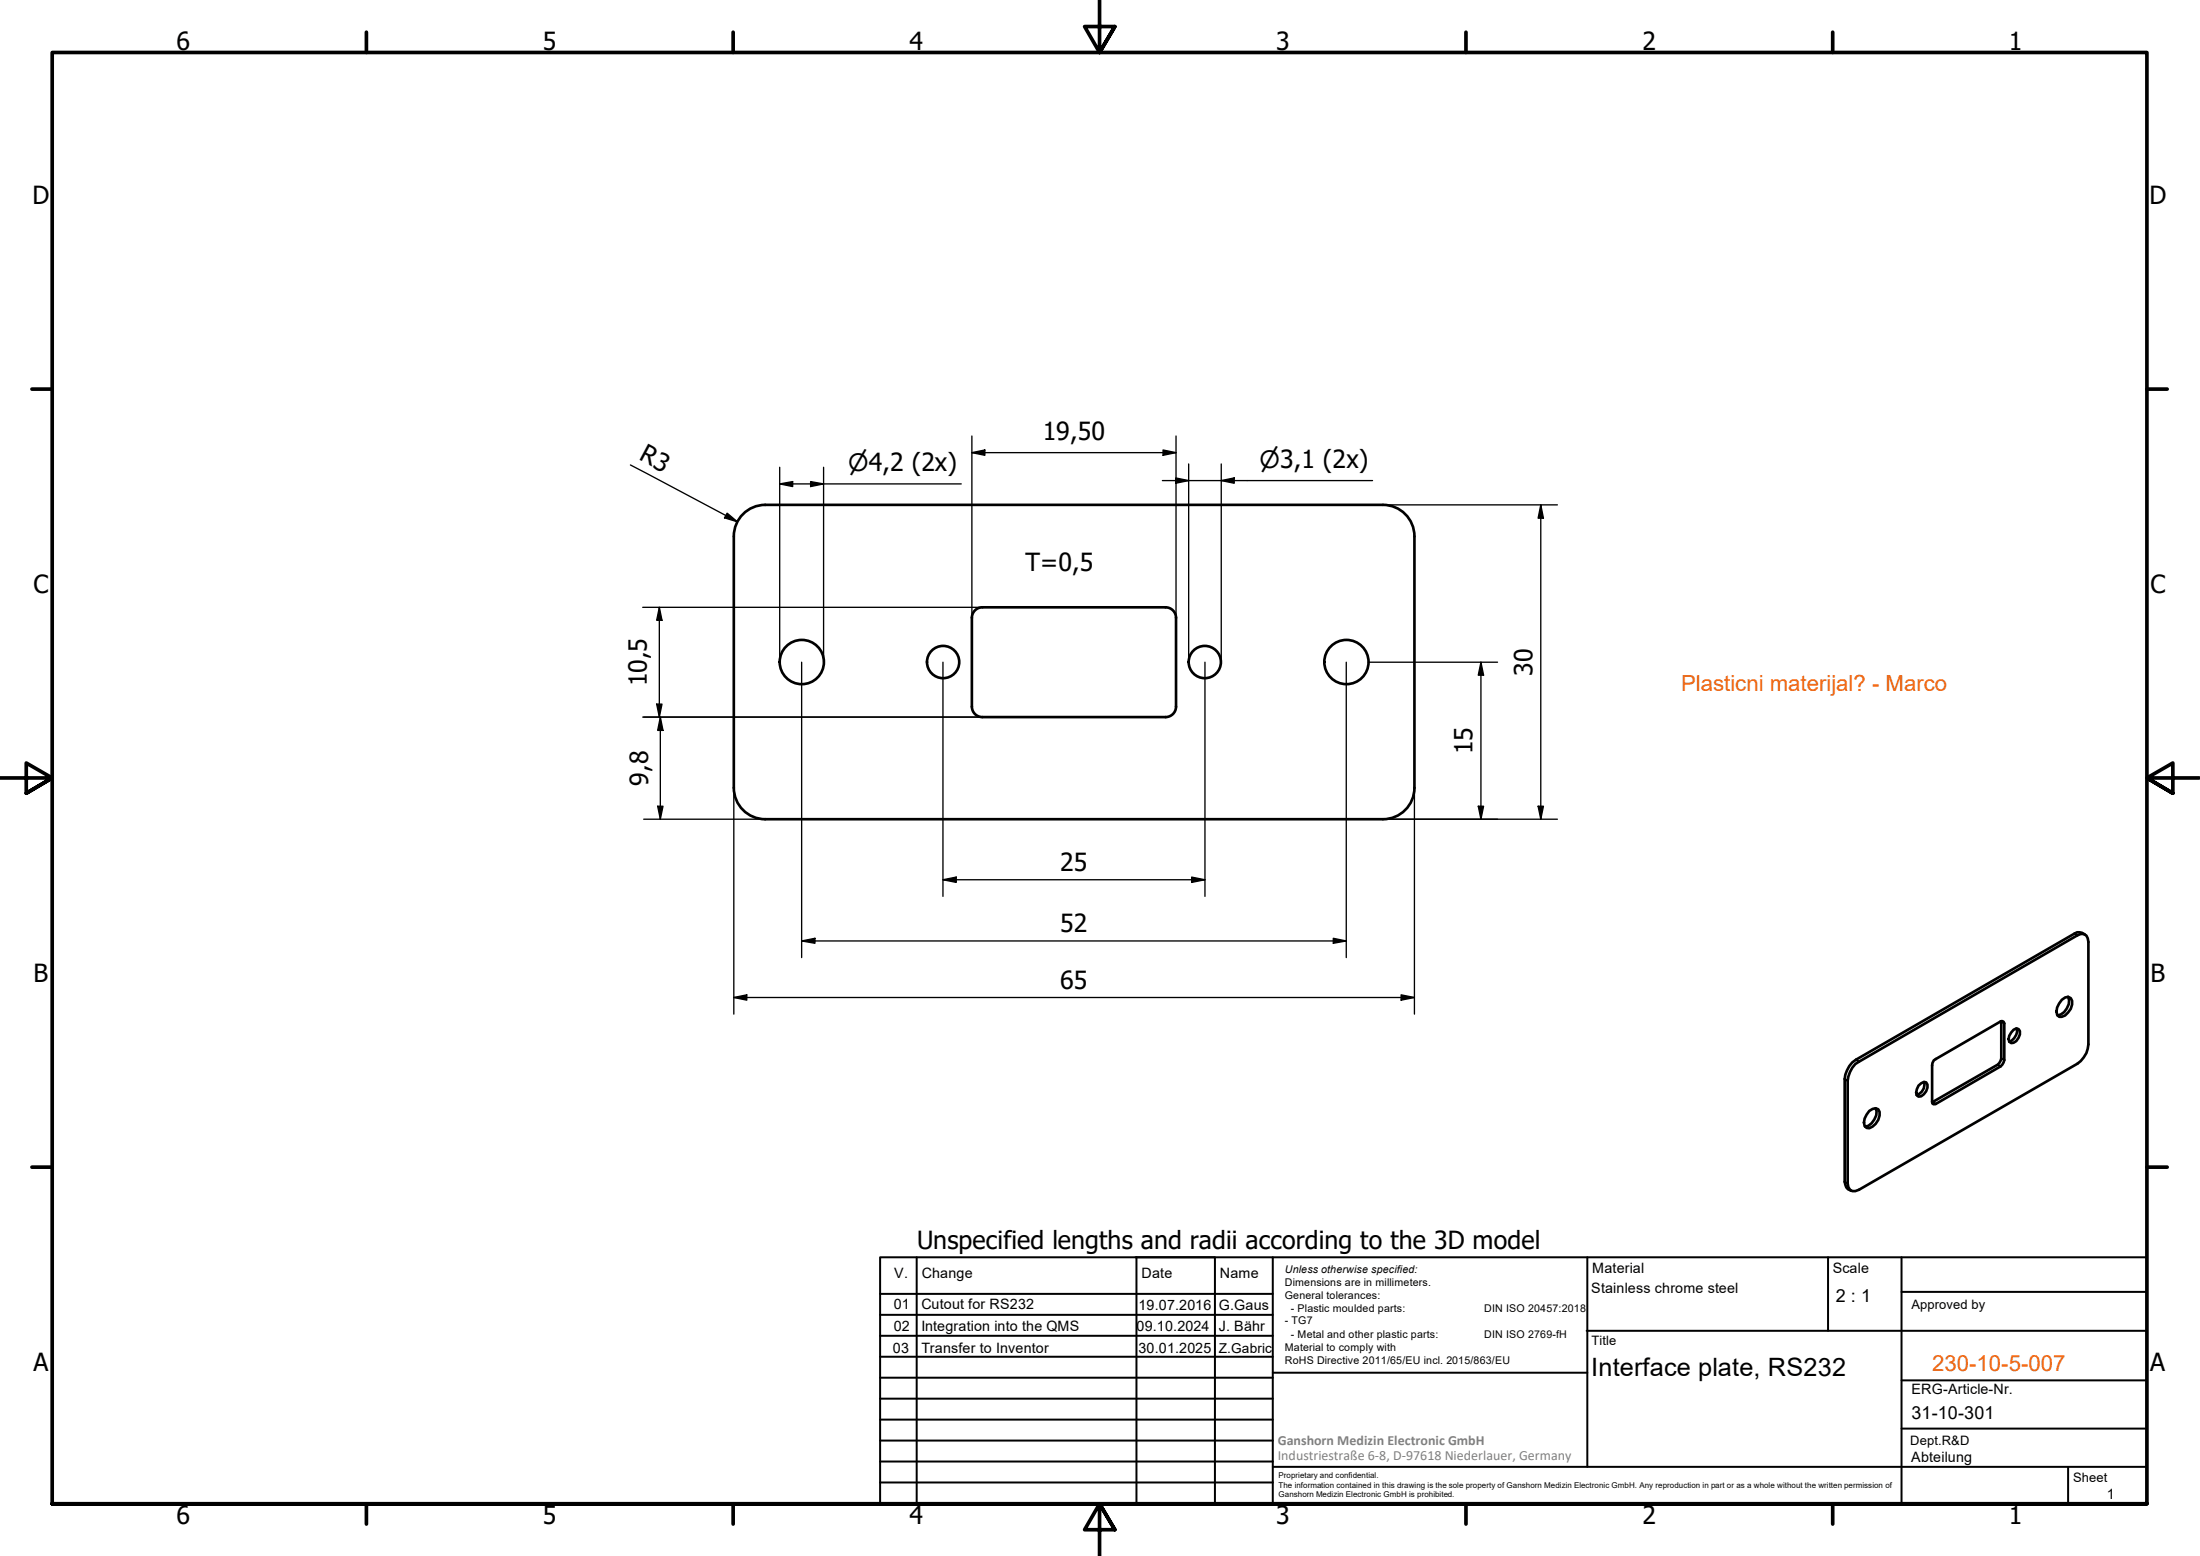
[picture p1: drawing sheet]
<svg xmlns="http://www.w3.org/2000/svg" width="420mm" height="297mm" viewBox="0 0 420 297" stroke-linecap="round" stroke-linejoin="round" font-family="sans-serif">
<!-- layer: Visible (ISO) -->
<g fill="none" stroke="#000" stroke-width=".51">
<path d="M146.1 96.4h118M146.1 96.4a6 6 0 0 0-6 6M264.1 96.4a6 6 0 0 1 6 6M140.1 102.4v48a6 6 0 0 0 6 6M185.6 117.9v17M187.6 115.9a2 2 0 0 0-2 2M187.6 115.9h35M222.6 115.9a2 2 0 0 1 2 2M224.6 117.9v17M270.1 102.4v48a6 6 0 0 1-6 6M185.6 134.9a2 2 0 0 0 2 2M187.6 136.9h35"/>
<path d="M224.6 134.9a2 2 0 0 1-2 2M146.1 156.4h118M398.2 178.4a1.67 1.67 0 0 0-2-.2l-41.7 24.1a4.7 4.7 0 0 0-2.2 3.7v19.6a1.7 1.7 0 0 0 1.2 1.7M382.2 194.9v7.1l-.4 .9-.3 .3-12.5 7.2M384.6 196.6l.5-.3 .4 .2a1.78 1.78 0 0 1-.9 2.6h-.5l-.4-.2a2.08 2.08 0 0 1 .9-2.3zM385.1 196.3a2.17 2.17 0 0 1-1.4 2.6M393.8 190.9l.6-.5 .6-.1 .5 .2a2.23 2.23 0 0 1-.5 2.8l-.6 .6-.6 .2h-.5a1.8 1.8 0 0 1 0-2.5zM395 190.3a2.82 2.82 0 0 1-2.1 3.6M354.3 203.1l42.4-24.6a1.29 1.29 0 0 1 1.6-.1 1.29 1.29 0 0 1 .5 1.4v19.6a4.6 4.6 0 0 1-2.1 3.7l-41.7 24-.7 .3a1.25 1.25 0 0 1-1.4-1.5v-19.6a5.5 5.5 0 0 1 1.4-3.2zM357 212.1l.6-.4 .6-.1 .5 .2a2.48 2.48 0 0 1-1.1 3.3l-.6 .3-.5-.1a1.8 1.8 0 0 1 0-2.5zM358.2 211.6a2.53 2.53 0 0 1-.8 2.8l-.6 .5-.6 .2M366.4 207.2l1-.6h.5a1.89 1.89 0 0 1-1.5 2.7l-.3-.2-.1-.5z"/>
<path d="M367.5 206.6a2.04 2.04 0 0 1-1.5 2.4M369.3 202.4l12.8-7.4 .3-.1 .3 .2 .1 .3v7l-.4 .8-.3 .4-12.4 7.1-.4 .1-.2-.1-.1-.4v-6.9z"/>
<circle cx="153.1" cy="126.4" r="4.2"/>
<circle cx="180.1" cy="126.4" r="3.1"/>
<circle cx="230.1" cy="126.4" r="3.1"/>
<circle cx="257.1" cy="126.4" r="4.2"/>
</g>
<!-- layer: Visible Narrow (ISO) -->
<path d="M396.2 178.2l.5 .3M382.2 195.1l.6 .3M352.3 206l.6 .3M354.5 202.3l.5 .4M369.1 210.4l.6 .3M381.5 203.2l.6 .4M382.2 202l.6 .4M352.3 225.6l.6 .3" fill="none" stroke="#000" stroke-width=".38"/>
<!-- layer: Border (ISO) -->
<g fill="none" stroke="#000" stroke-width=".7">
<path d="M70 6.1v3.9M140 6.1v3.9M210 0v10l-2.9-4.9h5.8l-2.9 4.9 2.9-4.9M280 6.1v3.9M350 6.1v3.9M6.1 74.3h3.9M410 74.3h3.9M0 148.5h10l-5-2.8v5.7l5-2.9-5 2.9M420 148.5h-10l5-2.8v5.7l-5-2.9 5 2.9M6.1 222.8h3.9M410 222.8h3.9M10 287.1v-277.1h400v277.1h-400h400"/>
<path d="M70 287.1v3.8M140 287.1v3.8M212.9 292l-2.9-4.9 2.9 4.9h-5.8l2.9-4.9v9.9M280 287.1v3.8M350 287.1v3.8"/>
</g>
<!-- layer: TitleBlock -->
<g fill="none" stroke="#000" stroke-width=".38">
<path d="M168.1 251h75M168.1 247h75M168.1 255h75M168.1 259h75M175.1 240v47M216.9 240h15M217 240v47M232 240v47M243.1 240.1v46.9h-75v-47h241.9v47.1h-167M303 254h107M303.1 240v40M349.1 240v14"/>
<path d="M363.2 240v47.1M363.2 246.6h46.8M168.1 271h75M168.1 263h75M168.1 267h75M168.1 275h75M168.1 279h75M243.1 262.1h60M363.2 272.7h46.8M363.2 263.5h46.8M168.1 283h75M216.9 287h15"/>
<path d="M243.1 280h166.9M395 280.1v7"/>
</g>
<!-- layer: Dimension (ISO) -->
<g fill="none" stroke="#000" stroke-width=".25">
<path d="M120.4 88.8l20.4 10.8M138.9 98l1.9 1.6-2.4-.7zM148.9 92.4l2.5-.5v1zM148.9 92.4h34.7M148.9 89.2v37.2M154.8 91.9l2.5 .5-2.5 .5zM157.3 89.2v37.2M185.6 86.4l2.5-.5v1zM185.6 86.4h39M185.6 83.2v34.7M222 91.7h40.1M222.1 85.9l2.5 .5-2.5 .5z"/>
<path d="M224.5 91.2l2.5 .5-2.5 .6zM224.6 83.2v34.7M227 88.6v37.8M233.2 91.7l2.5-.5v1.1zM233.2 88.6v37.8M264.1 96.4h33.3M294.3 96.4v60M294.3 96.4l.5 2.5h-1zM122.7 115.9h64.9M125.9 115.9v21M125.9 115.9l.5 2.5h-1zM122.7 136.9h64.9"/>
<path d="M125.4 134.4h1l-.5 2.5zM126.1 136.9v19.5M126.1 136.9l.5 2.5h-1zM153.1 126.4v56.4M180.1 126.4v44.7M230.1 126.4v44.7M257.1 126.4v56.4M261.3 126.4h24.7M282.8 126.4v30M282.8 126.4l.5 2.5h-1zM122.9 156.4h23.2M125.6 153.9h1l-.5 2.5z"/>
<path d="M140.1 150.4v43.2M264.1 156.4h33.3M270.1 150.4v43.2M282.3 153.9h1l-.5 2.5zM293.8 153.9h1l-.5 2.5zM153.1 179.6l2.5-.5v1zM153.1 179.6h104M180.1 167.9l2.5-.5v1.1zM180.1 167.9h50M227.6 167.4l2.5 .5-2.5 .6zM254.6 179.1l2.5 .5-2.5 .5zM140.1 190.4l2.5-.5v1z"/>
<path d="M140.1 190.4h130M267.6 189.9l2.5 .5-2.5 .5z"/>
</g>
<g fill="#000">
<path d="M138.9 98l1.9 1.6-2.4-.7zM148.9 92.4l2.5-.5v1zM154.8 91.9l2.5 .5-2.5 .5zM185.6 86.4l2.5-.5v1zM222.1 85.9l2.5 .5-2.5 .5zM224.5 91.2l2.5 .5-2.5 .6zM233.2 91.7l2.5-.5v1.1zM294.3 96.4l.5 2.5h-1zM125.9 115.9l.5 2.5h-1zM125.4 134.4h1l-.5 2.5zM126.1 136.9l.5 2.5h-1zM282.8 126.4l.5 2.5h-1z"/>
<path d="M125.6 153.9h1l-.5 2.5zM282.3 153.9h1l-.5 2.5zM293.8 153.9h1l-.5 2.5zM153.1 179.6l2.5-.5v1zM180.1 167.9l2.5-.5v1.1zM227.6 167.4l2.5 .5-2.5 .6zM140.1 190.4l2.5-.5v1zM254.6 179.1l2.5 .5-2.5 .5zM267.6 189.9l2.5 .5-2.5 .5z"/>
</g>
<g font-size="4.8">
<text x="33.7" y="9.6">6</text>
<text x="103.7" y="9.6">5</text>
<text x="173.7" y="9.6">4</text>
<text x="243.7" y="9.6">3</text>
<text x="313.7" y="9.6">2</text>
<text x="383.7" y="9.6">1</text>
<text x="6.2" y="38.9">D</text>
<text x="410.5" y="38.9">D</text>
<text x="199.1" y="84">19,50</text>
<text x="121.9" y="87.7" transform="rotate(28 121.9 87.7)">R3</text>
<text x="6.4" y="113.1">C</text>
<text x="195.8" y="109">T=0,5</text>
<text x="410.7" y="113.1">C</text>
<text x="123.5" y="131" transform="rotate(-90 123.5 131)">10,5</text>
<text x="292.7" y="129" transform="rotate(-90 292.7 129)">30</text>
<text x="281.2" y="144" transform="rotate(-90 281.2 144)">15</text>
<text x="123.8" y="150" transform="rotate(-90 123.8 150)">9,8</text>
<text x="202.5" y="166.4">25</text>
<text x="202.5" y="178">52</text>
<text x="6.4" y="187.4">B</text>
<text x="202.5" y="188.8">65</text>
<text x="410.7" y="187.4">B</text>
<text x="175.1" y="238.5">Unspecified lengths and radii according to the 3D model</text>
<text x="6.4" y="261.7">A</text>
<text x="303.9" y="262.7">Interface plate, RS232</text>
<text x="410.7" y="261.7">A</text>
<text x="33.7" y="290.9">6</text>
<text x="103.7" y="290.9">5</text>
<text x="173.7" y="290.9">4</text>
<text x="243.7" y="290.9">3</text>
<text x="313.7" y="290.9">2</text>
<text x="383.7" y="290.9">1</text>
</g>
<g font-size="4.6">
<text x="162" y="89.9">⌀4,2 (2x)</text>
<text x="240.5" y="89.3">⌀3,1 (2x)</text>
</g>
<g font-size="4.2" fill="#ff6200">
<text x="321.1" y="132">Plasticni materijal? - Marco</text>
<text x="369" y="261.7">230-10-5-007</text>
</g>
<g font-size="3.4">
<text x="350.6" y="248.5">2 : 1</text>
<text x="365.1" y="270.9">31-10-301</text>
</g>
<g font-size="2.7">
<text x="170.8" y="244">V.</text>
<text x="176" y="244">Change</text>
<text x="218" y="244">Date</text>
<text x="233" y="244">Name</text>
<text x="304.1" y="243">Material</text>
<text x="350" y="243.1">Scale</text>
<text x="170.7" y="249.9">01</text>
<text x="176" y="249.9">Cutout for RS232</text>
<text x="217.4" y="250">19.07.2016</text>
<text x="232.8" y="250">G.Gaus</text>
<text x="303.9" y="246.8">Stainless chrome steel</text>
<text x="170.7" y="254">02</text>
<text x="176" y="254">Integration into the QMS</text>
<text x="217" y="254">09.10.2024</text>
<text x="232.8" y="254">J. Bähr</text>
<text x="170.5" y="258.2">03</text>
<text x="176" y="258.2">Transfer to Inventor</text>
<text x="217.4" y="258.2">30.01.2025</text>
<text x="365.1" y="266.1">ERG-Article-Nr.</text>
<text x="365" y="279">Abteilung</text>
<text x="402.3" y="286.2">1</text>
</g>
<g font-size="2.7" fill="#808080">
<text x="244" y="275.8">Ganshorn Medizin Electronic GmbH</text>
<text x="244" y="278.7">Industriestraße 6-8, D-97618 Niederlauer, Germany</text>
</g>
<text font-size="2.6" x="232.8" y="258.2">Z.Gabric</text>
<g font-size="2.5">
<text x="365.1" y="249.9">Approved by</text>
<text x="304" y="256.8">Title</text>
<text x="364.8" y="275.8">Dept.R&amp;D</text>
<text x="395.9" y="282.9">Sheet</text>
</g>
<g font-size="2">
<text x="245.4" y="242.9">Unless otherwise specified:</text>
<text x="245.4" y="245.4">Dimensions are in millimeters.</text>
<text x="245.4" y="247.9">General tolerances:</text>
<text x="246.5" y="250.4">- Plastic moulded parts:</text>
<text x="283.5" y="250.4">DIN ISO 20457:2018</text>
<text x="245.4" y="252.8">- TG7</text>
<text x="245.4" y="257.9">Material to comply with</text>
<text x="246.5" y="255.4">- Metal and other plastic parts:</text>
<text x="283.5" y="255.4">DIN ISO 2769-fH</text>
<text x="245.4" y="260.3">RoHS Directive 2011/65/EU incl. 2015/863/EU</text>
</g>
<g font-size="1.5">
<text x="244.2" y="282.2">Proprietary and confidential.</text>
<text x="244.2" y="284">The information contained in this drawing is the sole property of Ganshorn Medizin Electronic GmbH. Any reproduction in part or as a whole without the written permission of</text>
<text x="244.2" y="285.8">Ganshorn Medizin Electronic GmbH is prohibited.</text>
</g>
</svg>
